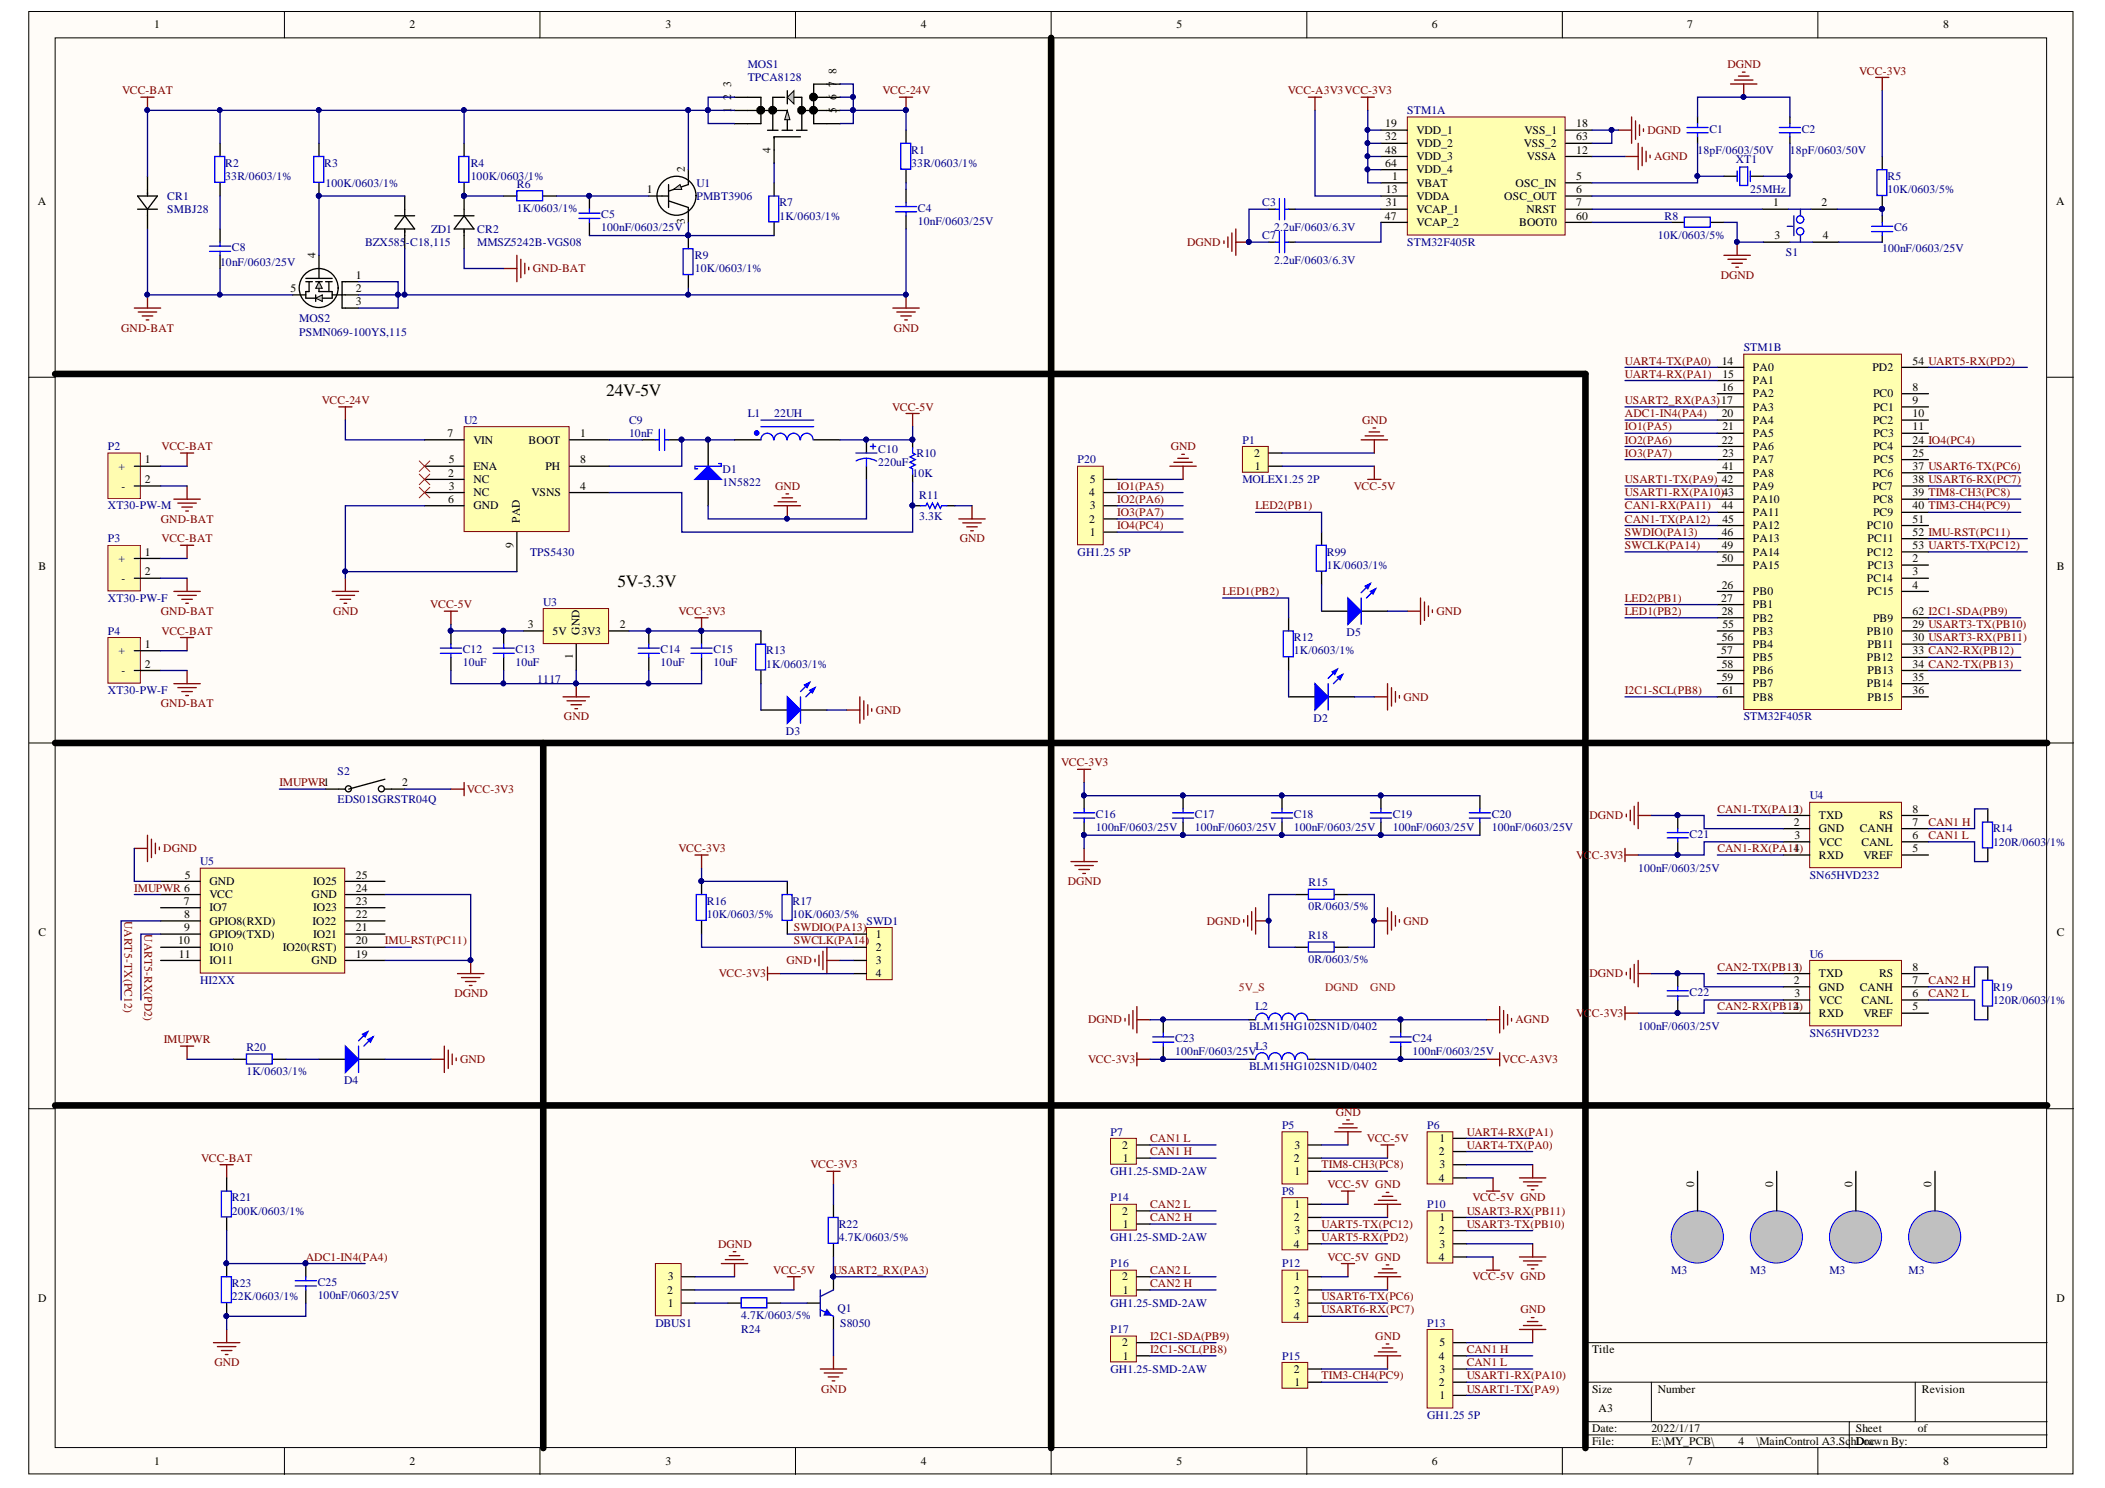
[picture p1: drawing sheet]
# Altium schematic sheet MainControl A3.SchDoc
size A3

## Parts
C1  value 18pF/0603/50V  [C-SMD-0603]  (hidden comment: 18pF)
C2  value 18pF/0603/50V  [C-SMD-0603]  (hidden comment: 18pF)
C3  value 2.2uF/0603/6.3V  [C-SMD-0603]  (hidden comment: 2.2uF)
C4  value 10nF/0603/25V  [C-SMD-0603]  (hidden comment: 10nF)
C5  value 100nF/0603/25V  [C-SMD-0603]  (hidden comment: 100nF)
C6  value 100nF/0603/25V  [C-SMD-0603]  (hidden comment: 100nF)
C7  value 2.2uF/0603/6.3V  [C-SMD-0603]  (hidden comment: 2.2uF)
C8  value 10nF/0603/25V  [C-SMD-0603]  (hidden comment: 10nF)
C9  10nF  [C-SMD-0603]
C10  220uF  [TCAP7343]
C12  10uF  [C-SMD-0603]
C13  10uF  [C-SMD-0603]
C14  10uF  [C-SMD-0603]
C15  10uF  [C-SMD-0603]
C16  value 100nF/0603/25V  [C-SMD-0603]  (hidden comment: 100nF)
C17  value 100nF/0603/25V  [C-SMD-0603]  (hidden comment: 100nF)
C18  value 100nF/0603/25V  [C-SMD-0603]  (hidden comment: 100nF)
C19  value 100nF/0603/25V  [C-SMD-0603]  (hidden comment: 100nF)
C20  value 100nF/0603/25V  [C-SMD-0603]  (hidden comment: 100nF)
C21  value 100nF/0603/25V  [C-SMD-0603]  (hidden comment: 100NF)
C22  value 100nF/0603/25V  [C-SMD-0603]  (hidden comment: 100NF)
C23  value 100nF/0603/25V  [C-SMD-0603]  (hidden comment: 100nF)
C24  value 100nF/0603/25V  [C-SMD-0603]  (hidden comment: 100nF)
C25  value 100nF/0603/25V  [C-SMD-0603]  (hidden comment: 100nF)
CR1  SMBJ28  [SMBJSeries_LTF]
CR2  MMSZ5242B-VGS08  [SOD123_MMS]
D1  1N5822  [SS34]
D2  LED0  [LED-0603]  (value not drawn)
D3  LED0  [LED-0603]  (value not drawn)
D4  LED0  [LED-0603]  (value not drawn)
D5  LED0  [LED-0603]  (value not drawn)
DBUS1  Header 3  [HDR1x3]  (value not drawn)
L1  22UH  [L-7070]
L2  value BLM15HG102SN1D/0402  [l-SMD-0402]  (hidden comment: BLM15HG102SN1D)
L3  value BLM15HG102SN1D/0402  [l-SMD-0402]  (hidden comment: BLM15HG102SN1D)
M1  M3螺丝孔  [M3螺丝]
M2  M3螺丝孔  [M3螺丝]
M3  M3螺丝孔  [M3螺丝]
M4  M3螺丝孔  [M3螺丝]
MOS1  TPCA8128  [SOP Advance_TOS]
MOS2  PSMN069-100YS,115  [LFPAK56_POWER-SO8_SOT669_NEX]
P1  MOLEX1.25 2P  [MOLEX1.25-2P]
P2  XT30-PW-M  [XT30PW-M]
P3  XT30-PW-F  [XT30PW-F]
P4  XT30-PW-F  [XT30PW-F]
P5  Header 3  [HDR1X3]  (value not drawn)
P6  GH1.25-SMD-4AW  [GH1.25-SMD-4AW]  (value not drawn)
P7  GH1.25-SMD-2AW  [GH1.25-SMD-2AW]
P8  GH1.25-SMD-4AW  [GH1.25-SMD-4AW]  (value not drawn)
P10  GH1.25-SMD-4AW  [GH1.25-SMD-4AW]  (value not drawn)
P12  GH1.25-SMD-4AW  [GH1.25-SMD-4AW]  (value not drawn)
P13  GH1.25 5P  [GH1.25-SMD-5AW]
P14  GH1.25-SMD-2AW  [GH1.25-SMD-2AW]
P15  GH1.25-SMD-2AW  [GH1.25-SMD-2AW]  (value not drawn)
P16  GH1.25-SMD-2AW  [GH1.25-SMD-2AW]
P17  GH1.25-SMD-2AW  [GH1.25-SMD-2AW]
P20  GH1.25 5P  [GH1.25-SMD-5AW]
Q1  S8050  [SOT23-3]
R1  value 33R/0603/1%  [R-SMD-0603]  (hidden comment: 33R)
R2  value 33R/0603/1%  [R-SMD-0603]  (hidden comment: 33R)
R3  value 100K/0603/1%  [R-SMD-0603]  (hidden comment: 100K)
R4  value 100K/0603/1%  [R-SMD-0603]  (hidden comment: 100K)
R5  value 10K/0603/5%  [R-SMD-0603]  (hidden comment: 10K)
R6  value 1K/0603/1%  [R-SMD-0603]  (hidden comment: 1K)
R7  value 1K/0603/1%  [R-SMD-0603]  (hidden comment: 1K)
R8  value 10K/0603/5%  [R-SMD-0603]  (hidden comment: 10K)
R9  value 10K/0603/1%  [R-SMD-0603]  (hidden comment: 10K)
R10  10K  [R-SMD-0603]
R11  3.3K  [R-SMD-0603]
R12  value 1K/0603/1%  [R-SMD-0603]  (hidden comment: 1K)
R13  value 1K/0603/1%  [R-SMD-0603]  (hidden comment: 1K)
R14  value 120R/0603/1%  [R-SMD-0603]  (hidden comment: 120R)
R15  value 0R/0603/5%  [R-SMD-0603]  (hidden comment: 0R)
R16  value 10K/0603/5%  [R-SMD-0603]  (hidden comment: 10K)
R17  value 10K/0603/5%  [R-SMD-0603]  (hidden comment: 10K)
R18  value 0R/0603/5%  [R-SMD-0603]  (hidden comment: 0R)
R19  value 120R/0603/1%  [R-SMD-0603]  (hidden comment: 120R)
R20  value 1K/0603/1%  [R-SMD-0603]  (hidden comment: 1K)
R21  value 200K/0603/1%  [R-SMD-0603]  (hidden comment: 200K)
R22  value 4.7K/0603/5%  [R-SMD-0603]  (hidden comment: 4.7K)
R23  value 22K/0603/1%  [R-SMD-0603]  (hidden comment: 22K)
R24  value 4.7K/0603/5%  [R-SMD-0603]  (hidden comment: 4.7K)
R99  value 1K/0603/1%  [R-SMD-0603]  (hidden comment: 1K)
S1  SKRPADE010  [SKRPADE010]  (value not drawn)
S2  EDS01SGRSTR04Q  [SW1_EDS01SGRSTR04Q_TEC-M]
STM1  STM32F405R  [LQFP64]  (parts A,B of 2)
SWD1  GH1.25-SMD-4AW  [molex1.25-4p]  (value not drawn)
U1  PMBT3906  [SOT23_NEX]
U2  TPS5430  [TPS5430]
U3  1117  [AMS1117]
U4  SN65HVD232  [SOP-8]
U5  HI2XX  [HI2XX_PLCC28]
U6  SN65HVD232  [SOP-8]
XT1  25MHz  [XTAL3225]
ZD1  BZX585-C18,115  [CR_85-C18,115_NEX]

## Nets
AGND: C24.2 L2.2 STM1.12(VSSA)
DGND: C1.2 C2.2 C3.2 C7.2 C16.1 C17.1 C18.1 C19.1 C20.1 C21.2 C22.2 C23.2 DBUS1.3 L2.1 R8.1 R15.1 R18.1 S1.3(B1) STM1.18(VSS_1) STM1.63(VSS_2) U4.2(GND) U5.5(GND) U5.19(GND) U5.24(GND) U6.2(GND)
GND: C4.1 C10.2 C12.1 C13.1 C14.1 C15.1 C25.1 D1.1(A) D2.2(K) D3.2(K) D4.2(K) D5.2(K) MOS2.1(S) MOS2.2(S) MOS2.3(S) P1.2 P5.3 P6.3 P8.2 P10.3 P12.2 P13.5 P15.2 P20.5 Q1.2(E) R9.2 R11.1(TOP) R15.2 R18.2 R23.1 SWD1.3 U2.6(GND) U2.9(PAD) U3.1(GND) ZD1.2
GND-BAT: C8.1 CR1.1 CR2.2 MOS2.5(D) P2.2(-) P3.2(-) P4.2(-)
IMUPWR: R20.1 S2.1 U5.6(VCC)
VCC-3V3: C14.2 C15.2 C16.2 C17.2 C18.2 C19.2 C20.2 C21.1 C22.1 C23.1 L3.1 R5.2 R13.1 R16.1 R17.1 R22.1 S2.2 STM1.1(VBAT) STM1.19(VDD_1) STM1.32(VDD_2) STM1.48(VDD_3) STM1.64(VDD_4) SWD1.4 U3.2(3V3) U4.3(VCC) U6.3(VCC)
VCC-5V: C10.1 C12.2 C13.2 DBUS1.2 L1.2 P1.1 P5.2 P6.4 P8.1 P10.4 P12.1 R10.1(TOP) U3.3(5V)
VCC-24V: MOS1.5 MOS1.6 MOS1.7 MOS1.8 R1.1 U2.7(VIN)
VCC-A3V3: C24.1 L3.2 STM1.13(VDDA)
VCC-BAT: CR1.2 MOS1.1 MOS1.2 MOS1.3 P2.1(+) P3.1(+) P4.1(+) R2.1 R3.1 R4.1 R21.2 U1.2
ADC1-IN4(PA4): C25.2 R21.1 R23.2 STM1.20(PA4)
CAN1 H: P7.1 P13.4 R14.2 U4.7(CANH)
CAN1 L: P7.2 P13.3 R14.1 U4.6(CANL)
CAN1-RX(PA11): STM1.44(PA11) U4.4(RXD)
CAN1-TX(PA12): STM1.45(PA12) U4.1(TXD)
CAN2 H: P14.1 P16.1 R19.2 U6.7(CANH)
CAN2 L: P14.2 P16.2 R19.1 U6.6(CANL)
CAN2-RX(PB12): STM1.33(PB12) U6.4(RXD)
CAN2-TX(PB13): STM1.34(PB13) U6.1(TXD)
I2C1-SCL(PB8): P17.1 STM1.61(PB8)
I2C1-SDA(PB9): P17.2 STM1.62(PB9)
IMU-RST(PC11): STM1.52(PC11) U5.20(IO20(RST))
IO1(PA5): P20.4 STM1.21(PA5)
IO2(PA6): P20.3 STM1.22(PA6)
IO3(PA7): P20.2 STM1.23(PA7)
IO4(PC4): P20.1 STM1.24(PC4)
LED1(PB2): R12.1 STM1.28(PB2)
LED2(PB1): R99.1 STM1.27(PB1)
SWCLK(PA14): R16.2 STM1.49(PA14) SWD1.2
SWDIO(PA13): R17.2 STM1.46(PA13) SWD1.1
TIM3-CH4(PC9): P15.1 STM1.40(PC9)
TIM8-CH3(PC8): P5.1 STM1.39(PC8)
UART4-RX(PA1): P6.1 STM1.15(PA1)
UART4-TX(PA0): P6.2 STM1.14(PA0)
UART5-RX(PD2): P8.4 STM1.54(PD2) U5.9(GPIO9(TXD))
UART5-TX(PC12): P8.3 STM1.53(PC12) U5.8(GPIO8(RXD))
USART1-RX(PA10): P13.2 STM1.43(PA10)
USART1-TX(PA9): P13.1 STM1.42(PA9)
USART2_RX(PA3): Q1.3(C) R22.2 STM1.17(PA3)
USART3-RX(PB11): P10.1 STM1.30(PB11)
USART3-TX(PB10): P10.2 STM1.29(PB10)
USART6-RX(PC7): P12.4 STM1.38(PC7)
USART6-TX(PC6): P12.3 STM1.37(PC6)
NetC1_1: C1.1 STM1.5(OSC_IN) XT1.1(OSC1)
NetC2_1: C2.1 STM1.6(OSC_OUT) XT1.3(OSC2)
NetC3_1: C3.1 STM1.31(VCAP_1)
NetC4_2: C4.2 R1.2
NetC5_1: C5.1 R7.1 R9.1 U1.3
NetC5_2: C5.2 R6.2 U1.1
NetC6_1: C6.1 S1.4(B2)
NetC6_2: C6.2 R5.1 S1.2(A2)
NetC7_1: C7.1 STM1.47(VCAP_2)
NetC8_2: C8.2 R2.2
NetC9_1: C9.1 U2.1(BOOT)
NetC9_2: C9.2 D1.2(K) L1.1 U2.8(PH)
NetCR2_1: CR2.1 R4.2 R6.1
NetD2_1: D2.1(A) R12.2
NetD3_1: D3.1(A) R13.2
NetD4_1: D4.1(A) R20.2
NetD5_1: D5.1(A) R99.2
NetDBUS1_1: DBUS1.1 R24.2
NetMOS1_4: MOS1.4 R7.2
NetMOS2_4: MOS2.4(G) R3.2 ZD1.1
NetQ1_1: Q1.1(B) R24.1
NetR8_2: R8.2 STM1.60(BOOT0)
NetR10_2: R10.2(BOT) R11.2(BOT) U2.4(VSNS)
NetS1_1: S1.1(A1) STM1.7(NRST)

Not connected (* = marked no-connect by the designer): M1 0; M2 0; M3 0; M4 0; STM1 2(PC13) 3(PC14) 4(PC15) 8(PC0) 9(PC1) 10(PC2) 11(PC3) 16(PA2) 25(PC5) 26(PB0) 35(PB14) 36(PB15) 41(PA8) 50(PA15) 51(PC10) 55(PB3) 56(PB4) 57(PB5) 58(PB6) 59(PB7); U2 2(NC)* 3(NC)* 5(ENA)*; U4 5(VREF) 8(RS); U5 7(IO7) 10(IO10) 11(IO11) 21(IO21) 22(IO22) 23(IO23) 25(IO25); U6 5(VREF) 8(RS)

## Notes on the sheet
- 24V-5V
- 5V-3.3V
- 用于有5V_S的板子连接DGND与GND使用
